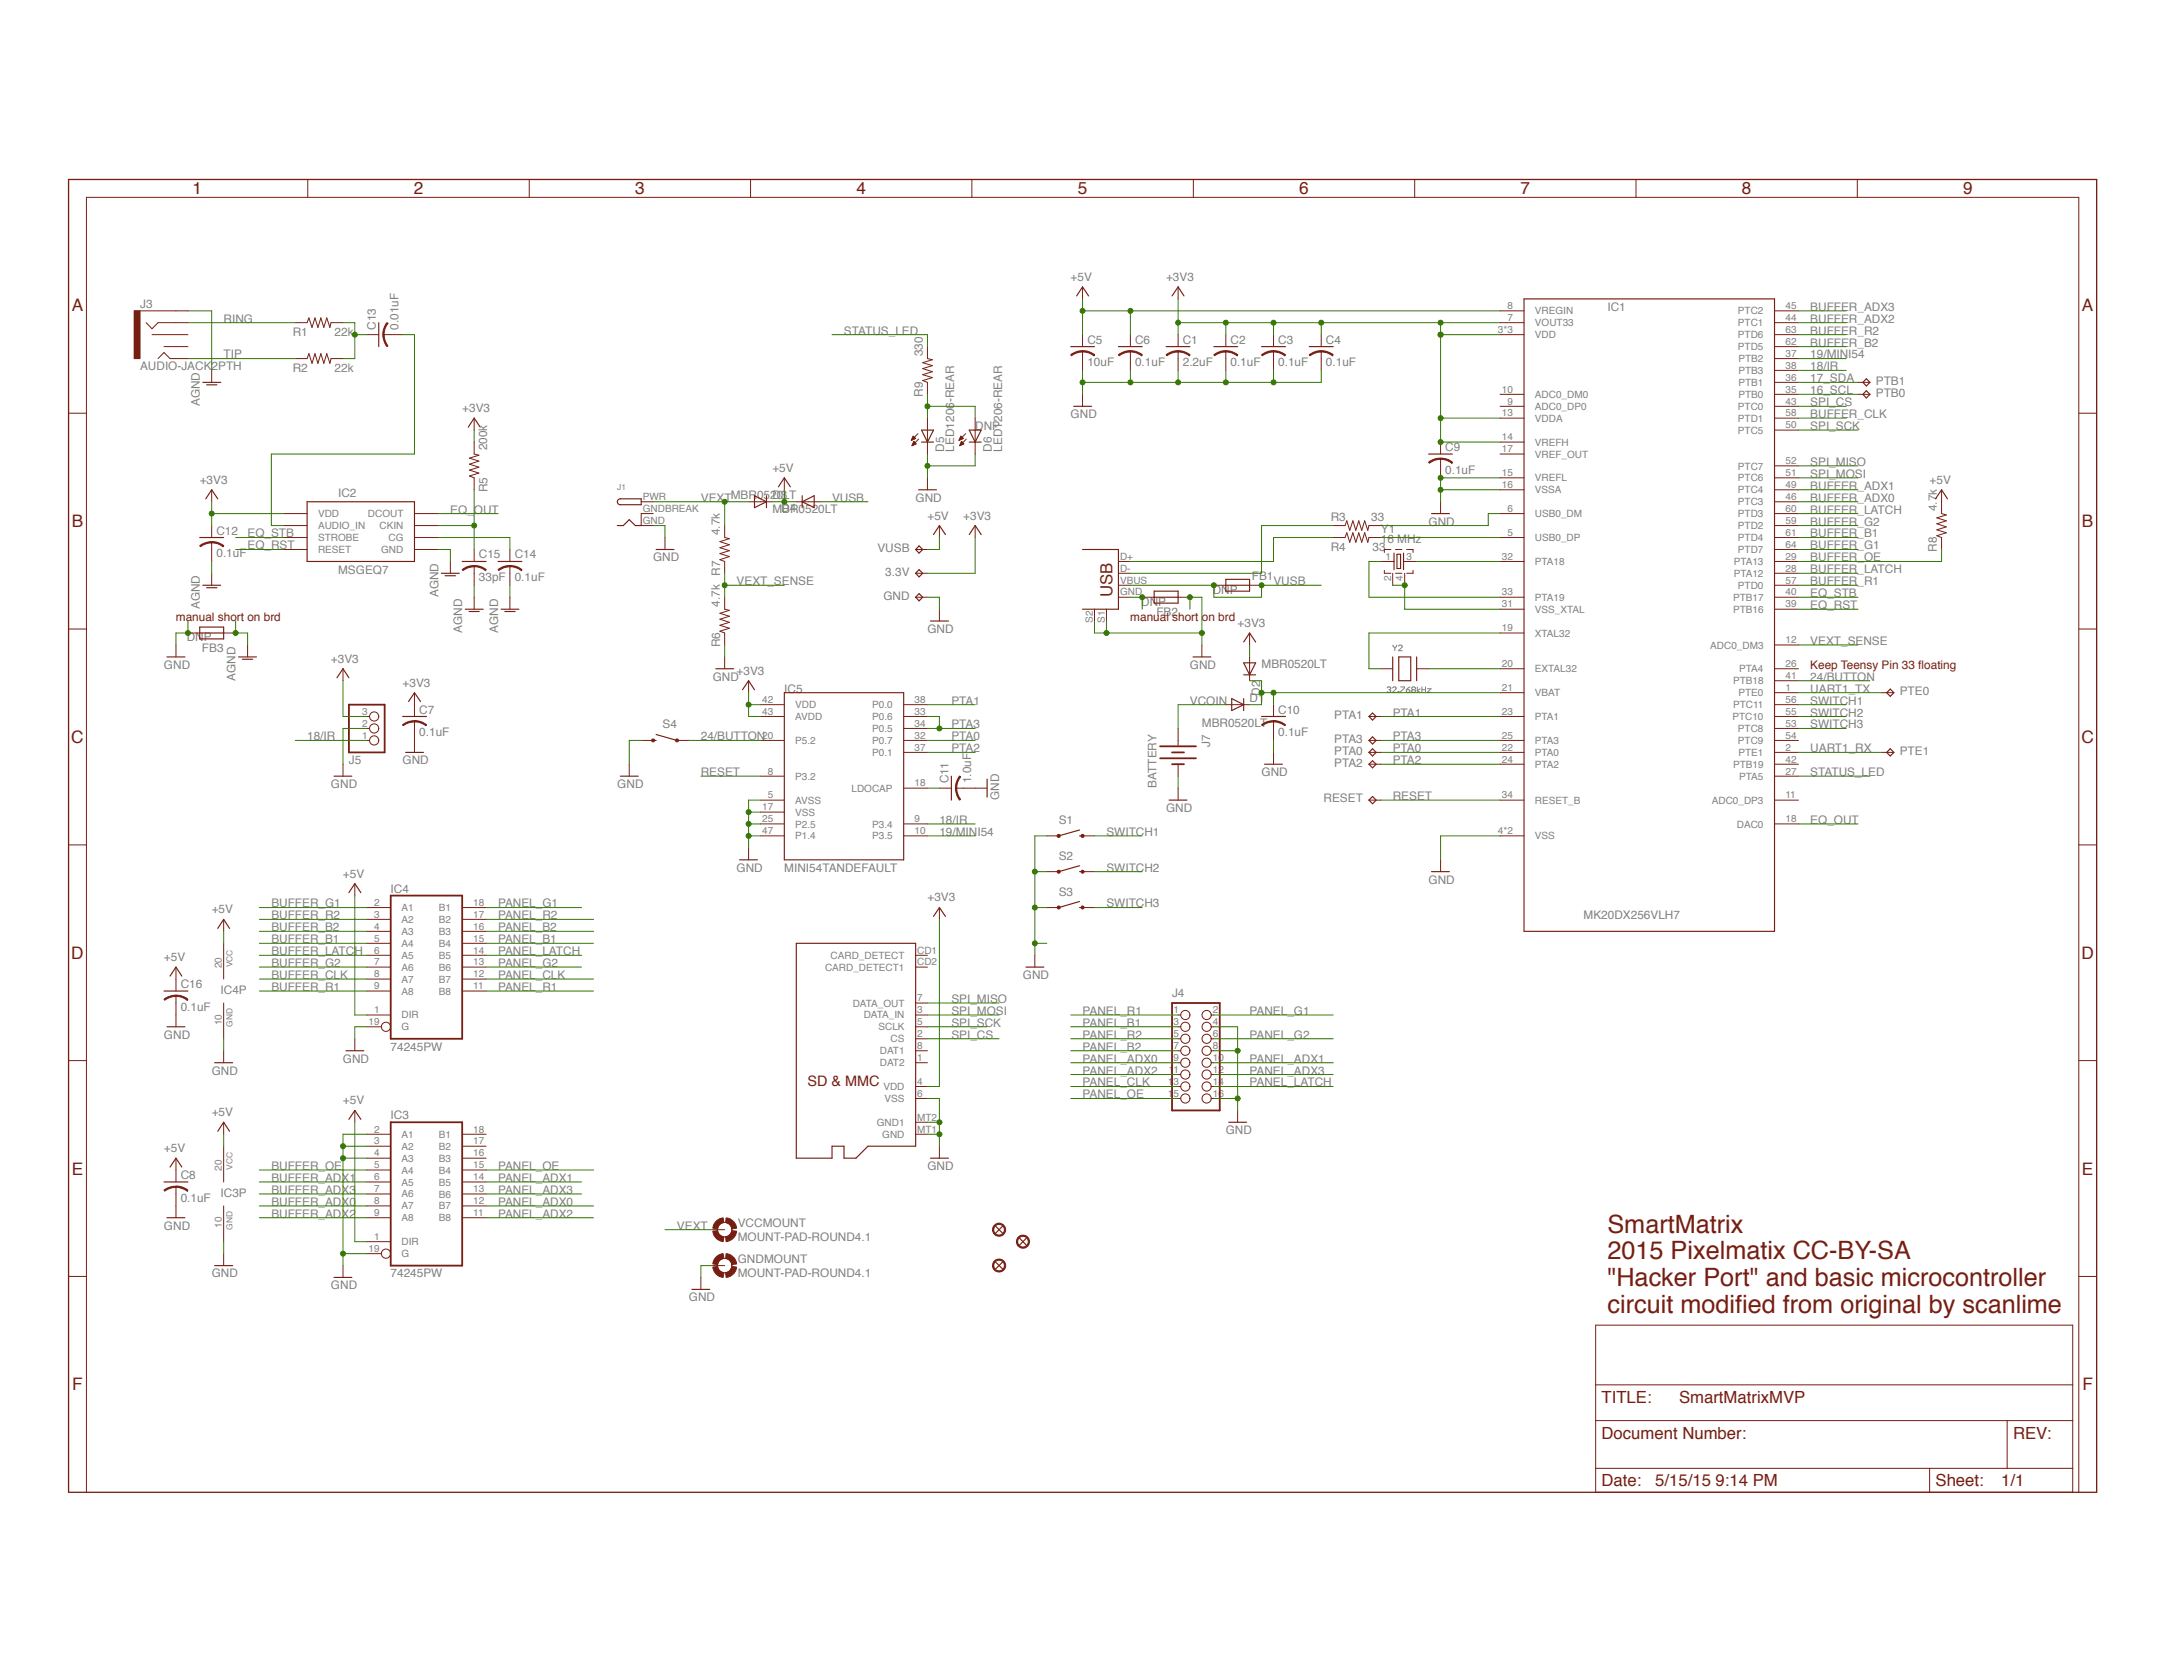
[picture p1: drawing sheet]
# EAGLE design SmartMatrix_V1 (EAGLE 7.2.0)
DATABASE: ./SmartMatrixMVP-PARTSDB.txt

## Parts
3.3V  TPTP18SQ  [TP18SQ]
C1  2.2uF  C-US0805/NO-OUTLINE  [0805]
C2  0.1uF  C-US0805/NO-OUTLINE  [0805]
C3  0.1uF  C-US0805/NO-OUTLINE  [0805]
C4  0.1uF  C-US0805/NO-OUTLINE  [0805]
C5  10uF  C-US0805/NO-OUTLINE  [0805]
C6  0.1uF  C-US0805/NO-OUTLINE  [0805]
C7  0.1uF  C-US0805/NO-OUTLINE  [0805]
C8  0.1uF  C-US0805/NO-OUTLINE  [0805]
C9  0.1uF  C-US0805/NO-OUTLINE  [0805]
C10  0.1uF  C-US0805/NO-OUTLINE  [0805]
C11  1.0uF  C-US0805/NO-OUTLINE  [0805]
C12  0.1uF  C-US0805/NO-OUTLINE  [0805]
C13  0.01uF  C-US0805/NO-OUTLINE  [0805]
C14  0.1uF  C-US0805/NO-OUTLINE  [0805]
C15  33pF  C-US0805/NO-OUTLINE  [0805]
C16  0.1uF  C-US0805/NO-OUTLINE  [0805]
D1  MBR0520LT  [SOD123]
D2  MBR0520LT  [SOD123]
D3  MBR0520LT  [SOD123]
D4  MBR0520LT  [SOD123]
D5  LED1206-REAR  [LED-REARENTRY]
D6  LED1206-REAR  [LED-REARENTRY]
FB1  FB0805/NO-OUTLINE  [0805]
FB2  FB0805/NO-OUTLINE  [0805]
FB3  FB0805/NO-OUTLINE  [0805]
FID1  FIDUCIAL""  [FIDUCIAL_1MM]
FID2  FIDUCIAL""  [FIDUCIAL_1MM]
FID3  FIDUCIAL""  [FIDUCIAL_1MM]
GND  TPTP18SQ  [TP18SQ]
GNDMOUNT  MOUNT-PAD-ROUND4.1  [4,1-PAD]
IC1  MK20DX256VLH7  [MK20DX256VLH7]
IC2  MSGEQ7SOIC  [SOIC8]
IC3  74245PW  [TSSOP-20]
IC4  74245PW  [TSSOP-20]
IC5  MINI54TANDEFAULT  [QFP50P900X900X160-48N]
J1  DCBARRELPTH  [DCJACK_2MM_PTH]
J2  USB+SHIELD  [USB-B-PTH]
J3  AUDIO-JACK2PTH  [AUDIO-JACK]
J4  CON_HEADER_2X08NOA  [2X08-NOA]
J5  CON_HEADER_1X03SMD/90-NOA  [1X03-SMD/90-NOA]
J6  MICROSD  [MICROSD]
J7  BATTERY  [BU2032-SM]
PTA0  TPTP18SQ  [TP18SQ]
PTA1  TPTP18SQ  [TP18SQ]
PTA2  TPTP18SQ  [TP18SQ]
PTA3  TPTP18SQ  [TP18SQ]
PTB0  TPTP18SQ  [TP18SQ]
PTB1  TPTP18SQ  [TP18SQ]
PTE0  TPTP18SQ  [TP18SQ]
PTE1  TPTP18SQ  [TP18SQ]
R1  22k  R-US_0805/NO-OUTLINE  [0805]
R2  22k  R-US_0805/NO-OUTLINE  [0805]
R3  33  R-US_0805/NO-OUTLINE  [0805]
R4  33  R-US_0805/NO-OUTLINE  [0805]
R5  200k  R-US_0805/NO-OUTLINE  [0805]
R6  4.7k  R-US_0805/NO-OUTLINE  [0805]
R7  4.7k  R-US_0805/NO-OUTLINE  [0805]
R8  4.7k  R-US_0805/NO-OUTLINE  [0805]
R9  330  R-US_0805/NO-OUTLINE  [0805]
RESET  TPTP18SQ  [TP18SQ]
S1  SWITCH-MOMENTARY-2PTH  [TACTILE-PTH]
S2  SWITCH-MOMENTARY-2PTH  [TACTILE-PTH]
S3  SWITCH-MOMENTARY-2PTH  [TACTILE-PTH]
S4  SWITCH-MOMENTARY-2PTH  [TACTILE-PTH]
VCCMOUNT  MOUNT-PAD-ROUND4.1  [4,1-PAD]
VUSB  TPTP18SQ  [TP18SQ]
Y1  16 MHz  TSX-32250  [TSX-3225]
Y2  32.768kHz  XTAL-3.2X1.5  [XTAL3215]

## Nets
16_SCL: IC1.35(PTB0) PTB0.TP
17_SDA: IC1.36(PTB1) PTB1.TP
18/IR: IC1.38(PTB3) IC5.9(P3.4) J5.1
19/MINI54: IC1.37(PTB2) IC5.10(P3.5)
24/BUTTON: IC1.41(PTB18) IC5.20(P5.2) S4.1
+3V3: 3.3V.TP C1.1 C2.1 C3.1 C4.1 C7.1 C9.1 C12.1 D2.A IC1.3(VDD) IC1.7(VOUT33) IC1.13(VDDA) IC1.14(VREFH) IC1.30(VDD) IC1.48(VDD) IC2.1(VDD) IC5.42(VDD) IC5.43(AVDD) J5.3 J6.4(VDD) R5.2
+5V: C5.1 C6.1 C8.1 C16.1 D3.C D4.C IC1.8(VREGIN) IC3.1(DIR) IC3.20(VCC) IC4.1(DIR) IC4.20(VCC) R8.2 VUSB.TP
AGND [power]: C12.2 C14.2 C15.2 FB3.2 IC2.2(GND) J3.SLEEVE
BUFFER_ADX0: IC1.46(PTC3) IC3.8(A7)
BUFFER_ADX1: IC1.49(PTC4) IC3.6(A5)
BUFFER_ADX2: IC1.44(PTC1) IC3.9(A8)
BUFFER_ADX3: IC1.45(PTC2) IC3.7(A6)
BUFFER_B1: IC1.61(PTD4) IC4.5(A4)
BUFFER_B2: IC1.62(PTD5) IC4.4(A3)
BUFFER_CLK: IC1.58(PTD1) IC4.8(A7)
BUFFER_G1: IC1.64(PTD7) IC4.2(A1)
BUFFER_G2: IC1.59(PTD2) IC4.7(A6)
BUFFER_LATCH: IC1.28(PTA12) IC1.60(PTD3) IC4.6(A5)
BUFFER_OE: IC1.29(PTA13) IC3.5(A4) R8.1
BUFFER_R1: IC1.57(PTD0) IC4.9(A8)
BUFFER_R2: IC1.63(PTD6) IC4.3(A2)
EQ_OUT: IC1.18(DAC0) IC2.3(DCOUT)
EQ_RST: IC1.39(PTB16) IC2.7(RESET)
EQ_STB: IC1.40(PTB17) IC2.4(STROBE)
GND [power]: C1.2 C2.2 C3.2 C4.2 C5.2 C6.2 C7.2 C8.2 C9.2 C10.2 C11.2 C16.2 D5.-(C) D6.-(C) FB2.2 FB3.1 GND.TP GNDMOUNT.B4,1(MOUNT) IC1.4(VSS) IC1.15(VREFL) IC1.16(VSSA) IC1.47(VSS) IC3.2(A1) IC3.3(A2) IC3.4(A3) IC3.10(GND) IC3.19(G) IC4.10(GND) IC4.19(G) IC5.5(AVSS) IC5.17(VSS) IC5.25(P2.5) IC5.47(P1.4) J1.GND J2.S1 J2.S2 J4.4 J4.8 J4.16 J5.2 J6.6(VSS) J6.MT1(GND) J6.MT2(GND1) J7.- R6.1 S1.1 S2.1 S3.1 S4.3
N$1: C13.1 R1.2 R2.2
N$2: IC1.32(PTA18) Y1.3
N$3 [power]: FB2.1 J2.GND
N$4: IC1.33(PTA19) Y1.1
N$5: C13.2 IC2.5(AUDIO_IN)
N$8: D5.+(A) D6.+(A) R9.1
N$9: J2.D+ R4.1
N$10: J2.D- R3.1
N$11: IC1.6(USB0_DM) R3.2
N$12: IC1.5(USB0_DP) R4.2
N$15: IC1.19(XTAL32) Y2.P$1
N$16: IC1.20(EXTAL32) Y2.P$2
N$18: C15.1 IC2.8(CKIN) R5.1
N$19: C11.1 IC5.18(LDOCAP)
N$22: C14.1 IC2.6(CG)
PANEL_ADX0: IC3.12(B7) J4.9
PANEL_ADX1: IC3.14(B5) J4.10
PANEL_ADX2: IC3.11(B8) J4.11
PANEL_ADX3: IC3.13(B6) J4.12
PANEL_B1: IC4.15(B4) J4.3
PANEL_B2: IC4.16(B3) J4.7
PANEL_CLK: IC4.12(B7) J4.13
PANEL_G1: IC4.18(B1) J4.2
PANEL_G2: IC4.13(B6) J4.6
PANEL_LATCH: IC4.14(B5) J4.14
PANEL_OE: IC3.15(B4) J4.15
PANEL_R1: IC4.11(B8) J4.1
PANEL_R2: IC4.17(B2) J4.5
PTA0: IC1.22(PTA0) IC5.32(P0.7) PTA0.TP
PTA1: IC1.23(PTA1) IC5.38(P0.0) PTA1.TP
PTA2: IC1.24(PTA2) IC5.37(P0.1) PTA2.TP
PTA3: IC1.25(PTA3) IC5.33(P0.6) IC5.34(P0.5) PTA3.TP
RESET: IC1.34(RESET_B) IC5.8(P3.2) RESET.TP
RING: J3.RING R1.1
SPI_CS: IC1.43(PTC0) J6.2(CS)
SPI_MISO: IC1.52(PTC7) J6.7(DATA_OUT)
SPI_MOSI: IC1.51(PTC6) J6.3(DATA_IN)
SPI_SCK: IC1.50(PTC5) J6.5(SCLK)
STATUS_LED: IC1.27(PTA5) R9.2
SWITCH1: IC1.56(PTC11) S1.3
SWITCH2: IC1.55(PTC10) S2.3
SWITCH3: IC1.53(PTC8) S3.3
TIP: J3.TIP R2.1
UART1_RX: IC1.2(PTE1) PTE1.TP
UART1_TX: IC1.1(PTE0) PTE0.TP
VBAT: C10.1 D1.C D2.C IC1.21(VBAT)
VCOIN: D1.A J7.+
VEXT: D3.A J1.PWR R7.2 VCCMOUNT.B4,1(MOUNT)
VEXT_SENSE: IC1.12(ADC0_DM3) R6.2 R7.1
VUSB: D4.A FB1.1 FB1.2 J2.VBUS
XTAL_GND: IC1.31(VSS_XTAL) Y1.2 Y1.4
Unconnected: IC1.9(ADC0_DP0) IC1.10(ADC0_DM0) IC1.11(ADC0_DP3) IC1.17(VREF_OUT) IC1.26(PTA4) IC1.42(PTB19) IC1.54(PTC9) IC3.16(B3) IC3.17(B2) IC3.18(B1) J3.RSH J3.TSH J6.1(DAT2) J6.8(DAT1) J6.CD1(CARD_DETECT) J6.CD2(CARD_DETECT1)

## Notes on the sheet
- manual short on brd | manual short on brd
- Keep Teensy Pin 33 floating
- SmartMatrix
  2015 Pixelmatix CC-BY-SA
  "Hacker Port" and basic microcontroller
  circuit modified from original by scanlime

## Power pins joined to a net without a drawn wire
GNDBREAK: J1.GNDBREAK

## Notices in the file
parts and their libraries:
SparkFun: Licensing: CC v3.0 Share-Alike You are welcome to use this library for commercial purposes.
microbuilder: This work is placed in the public domain, and may be freely used for commercial and non-commercial work with the following conditions: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
